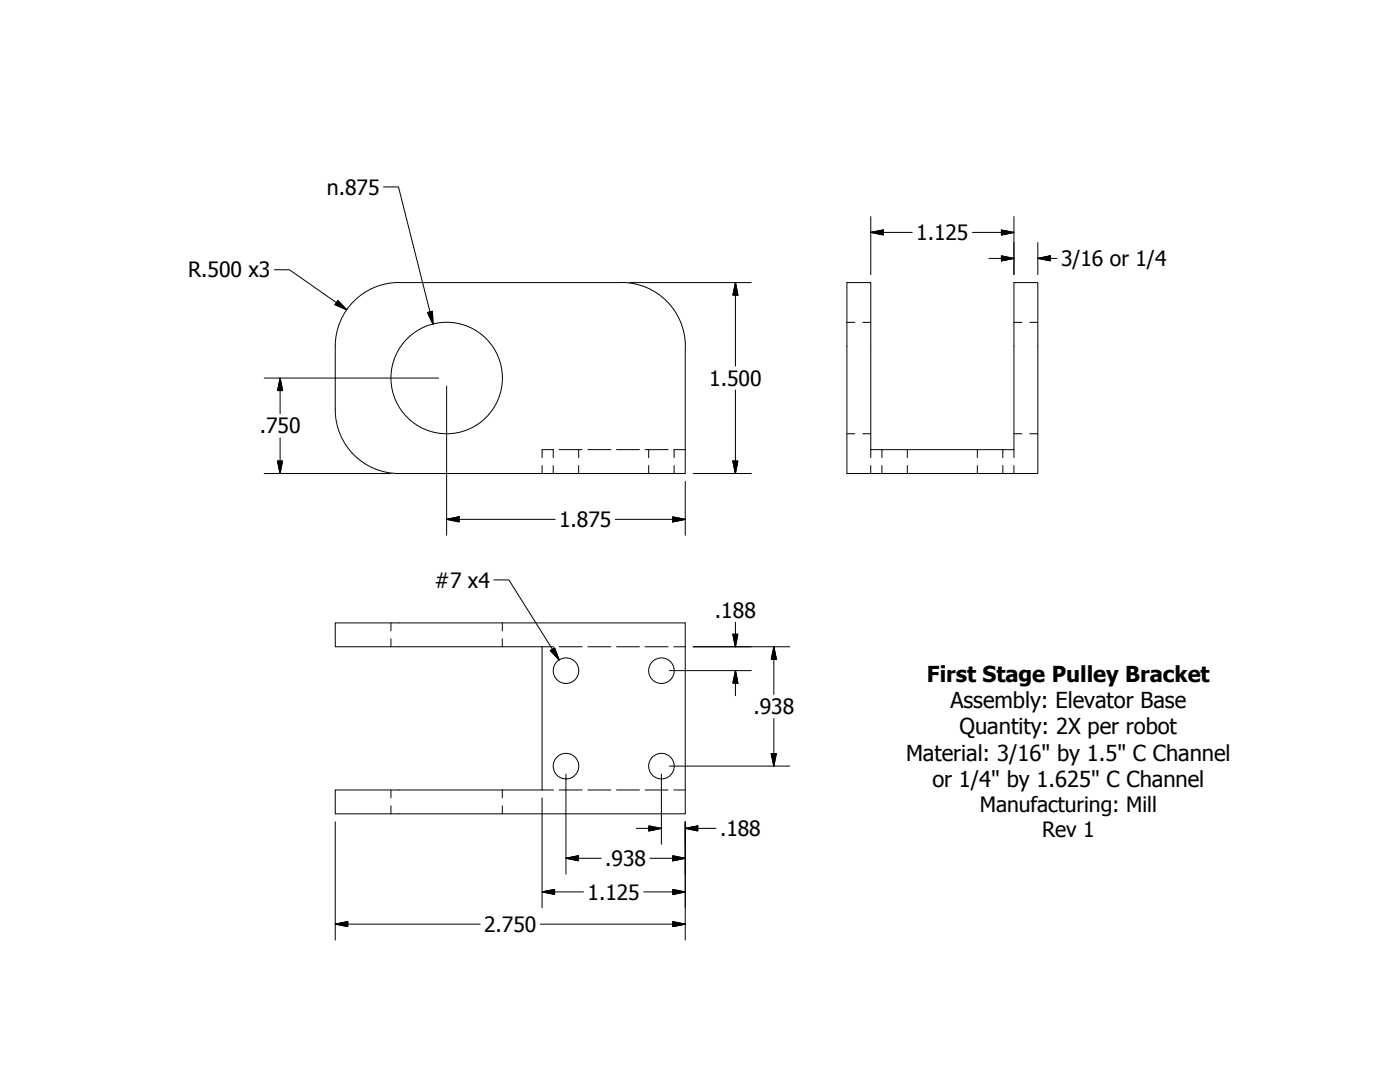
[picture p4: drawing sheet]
<svg xmlns="http://www.w3.org/2000/svg" width="279mm" height="216mm" viewBox="0 0 279 216" stroke-linecap="round" stroke-linejoin="round" font-family="sans-serif">
<!-- layer: Visible (ANSI) -->
<g fill="none" stroke="#000" stroke-width=".2">
<path d="M124.1 56.4h-44.5a12.7 12.7 0 0 0-12.7 12.7M124.1 56.4a12.7 12.7 0 0 1 12.7 12.7v25.4h-57.2a12.7 12.7 0 0 1-12.7-12.7v-12.7M169 56.4h4.8v33.3h28.6v-33.3h4.7v38.1h-38.1zM66.9 124.3h69.9v38.1h-69.9v-4.8h41.3v-28.5h-41.3z"/>
<circle cx="89.1" cy="75.4" r="11.1"/>
<circle cx="113" cy="133.8" r="2.55"/>
<circle cx="132" cy="133.8" r="2.55"/>
<circle cx="113" cy="152.9" r="2.55"/>
<circle cx="132" cy="152.9" r="2.55"/>
</g>
<!-- layer: Visible Narrow (ANSI) -->
<g fill="none" stroke="#000" stroke-width=".2">
<path d="M169 64.3h1.6M172.2 64.3h1.6M202.4 64.3h1.5M205.5 64.3h1.6M108.2 92.9v1.6M110.4 89.7v1.6M110.4 92.9v1.6M110.5 89.7h-2.3v1.6M111.6 89.7h4.6M115.5 89.7v1.6M115.5 92.9v1.6M117.3 89.7h4.6"/>
<path d="M123 89.7h4.6M128.8 89.7h4.5M129.5 89.7v1.6M129.5 92.9v1.6M134.5 89.7h2.3M134.5 89.7v1.6M134.5 92.9v1.6M169 86.6h1.6M172.2 86.6h1.6M173.8 89.7v1.6M173.8 92.9v1.6M176 89.7v1.6"/>
<path d="M176 92.9v1.6M181.1 89.7v1.6M181.1 92.9v1.6M195.1 89.7v1.6M195.1 92.9v1.6M200.1 89.7v1.6M200.1 92.9v1.6M202.4 89.7v1.6M202.4 92.9v1.6M202.4 86.6h1.5M205.5 86.6h1.6M78 124.3v1.6"/>
<path d="M78 127.5v1.6M100.2 124.3v1.6M100.2 127.5v1.6M108.2 129.1h2.3M111.6 129.1h4.6M117.3 129.1h4.6M123 129.1h4.6M128.8 129.1h4.5M134.5 129.1h2.3M78 157.6v1.6M100.2 157.6v1.6M108.2 157.6h2.3"/>
<path d="M111.6 157.6h4.6M117.3 157.6h4.6M123 157.6h4.6M128.8 157.6h4.5M134.5 157.6h2.3M78 160.8v1.6M100.2 160.8v1.6"/>
</g>
<!-- layer: Symbol (ANSI) -->
<g fill="none" stroke="#000" stroke-width=".2">
<path d="M76.5 37.3h3l6.9 27.4M54.8 53.8h3l11.4 8M67.4 60l1.8 1.8-2.3-1zM125.6 56.4h24.3M146.8 56.4l.5 2.5h-1zM146.8 56.4v16.6M173.8 46.4l2.5-.5v1zM173.8 46.4h8.3M173.8 43.2v11.6M194.1 46.4h8.3M197.4 51.6h5M199.9 45.9l2.5 .5-2.5 .5z"/>
<path d="M199.9 51.1l2.5 .5-2.5 .4zM202.4 43.2v11.6M207.1 51.6l2.5-.5v.9zM207.1 51.6h3.8M207.1 48.4v6.4M52.7 75.4h34.8M55.9 75.4l.5 2.5h-1zM55.9 75.4v7.2M85.3 62.4l1-.3 .1 2.6zM89.1 77v29.8M146.8 77.8v16.7M52.7 94.5h25.3"/>
<path d="M55.4 92h1l-.5 2.5zM55.9 87.4v7.1M136.8 96.1v10.7M138.3 94.5h11.6M146.3 92h1l-.5 2.5zM89.1 103.6l2.5-.5v1zM89.1 103.6h21.7M98.6 115.7h3l10 16M122.8 103.6h14M134.3 103.1l2.5 .5-2.5 .5zM109.8 129.8l.9-.5 .9 2.4zM133.6 133.8h16.3"/>
<path d="M138.3 129.1h19.3M146.3 126.6h1l-.5 2.5zM146.8 133.8l.5 2.5h-1zM146.8 124.2v4.9M146.8 133.8v5M154.4 129.1l.5 2.5h-1zM154.4 129.1v9.5M108.2 159.2v21.9M112.9 154.5v19.9M132 154.5v14M133.6 152.9h24M153.9 150.4h1l-.5 2.5z"/>
<path d="M154.4 143.4v9.5M66.9 164v23.6M108.2 178l2.5-.5v1zM108.2 178h8.3M112.9 171.3l2.5-.5v1zM112.9 171.3h7.1M127 165.3h5M128.5 178h8.3M129.5 164.8l2.5 .5-2.5 .5zM129.7 171.3h7.1M134.3 177.5l2.5 .5-2.5 .5zM134.3 170.8l2.5 .5-2.5 .5z"/>
<path d="M136.8 165.3l2.5-.5v1zM136.8 164v23.6M136.8 165.3h6.1M66.9 184.4l2.5-.5v1zM66.9 184.4h28.9M107.8 184.4h29M134.3 183.9l2.5 .5-2.5 .5z"/>
</g>
<g fill="#000" stroke="#000" stroke-width=".2">
<path d="M146.8 56.4l.5 2.5zM146.8 56.4l.5 2.5h-1zM173.8 46.4l2.5-.5zM173.8 46.4l2.5-.5v1zM199.9 46.9l2.5-.5zM199.9 45.9l2.5 .5-2.5 .5zM199.9 52l2.5-.4zM199.9 51.1l2.5 .5-2.5 .4zM207.1 51.6l2.5-.5zM207.1 51.6l2.5-.5v.9zM55.9 75.4l.5 2.5zM55.9 75.4l.5 2.5h-1z"/>
<path d="M66.9 60.8l2.3 1zM67.4 60l1.8 1.8-2.3-1zM85.3 62.4l1.1 2.3zM85.3 62.4l1-.3 .1 2.6zM55.4 92l.5 2.5zM55.4 92h1l-.5 2.5zM146.3 92l.5 2.5zM146.3 92h1l-.5 2.5zM89.1 103.6l2.5-.5zM89.1 103.6l2.5-.5v1zM134.3 104.1l2.5-.5zM134.3 103.1l2.5 .5-2.5 .5z"/>
<path d="M109.8 129.8l1.8 1.9zM109.8 129.8l.9-.5 .9 2.4zM146.3 126.6l.5 2.5zM146.3 126.6h1l-.5 2.5zM146.8 133.8l.5 2.5zM146.8 133.8l.5 2.5h-1zM154.4 129.1l.5 2.5zM154.4 129.1l.5 2.5h-1zM153.9 150.4l.5 2.5zM153.9 150.4h1l-.5 2.5zM108.2 178l2.5-.5zM108.2 178l2.5-.5v1z"/>
<path d="M112.9 171.3l2.5-.5zM112.9 171.3l2.5-.5v1zM129.5 165.8l2.5-.5zM129.5 164.8l2.5 .5-2.5 .5zM134.3 178.5l2.5-.5zM134.3 177.5l2.5 .5-2.5 .5zM134.3 171.8l2.5-.5zM134.3 170.8l2.5 .5-2.5 .5zM136.8 165.3l2.5-.5zM136.8 165.3l2.5-.5v1zM66.9 184.4l2.5-.5zM66.9 184.4l2.5-.5v1z"/>
<path d="M134.3 184.9l2.5-.5zM134.3 183.9l2.5 .5-2.5 .5z"/>
</g>
<g font-size="4.4">
<text x="185" y="136.1">First Stage Pulley Bracket</text>
<text x="189.7" y="141.3">Assembly: Elevator Base</text>
<text x="191.5" y="146.6">Quantity: 2X per robot</text>
<text x="180.8" y="151.8">Material: 3/16&quot; by 1.5&quot; C Channel</text>
<text x="186.1" y="157">or 1/4&quot; by 1.625&quot; C Channel</text>
</g>
<text font-size="4.3" x="65.2" y="38.8">n.875</text>
<g font-size="4.2">
<text x="182.9" y="47.9">1.125</text>
<text x="211.8" y="53.1">3/16 or 1/4</text>
<text x="37.5" y="55.4">R.500 x3</text>
<text x="141.5" y="77">1.500</text>
<text x="51.8" y="86.5">.750</text>
<text x="111.6" y="105.2">1.875</text>
<text x="86.7" y="117.2">#7 x4</text>
<text x="142.7" y="123.3">.188</text>
<text x="150.4" y="142.5">.938</text>
<text x="143.7" y="166.8">.188</text>
<text x="195.5" y="162.1">Manufacturing: Mill</text>
<text x="208" y="167.1">Rev 1</text>
<text x="120.8" y="172.8">.938</text>
<text x="117.3" y="179.5">1.125</text>
<text x="96.6" y="185.9">2.750</text>
</g>
</svg>
